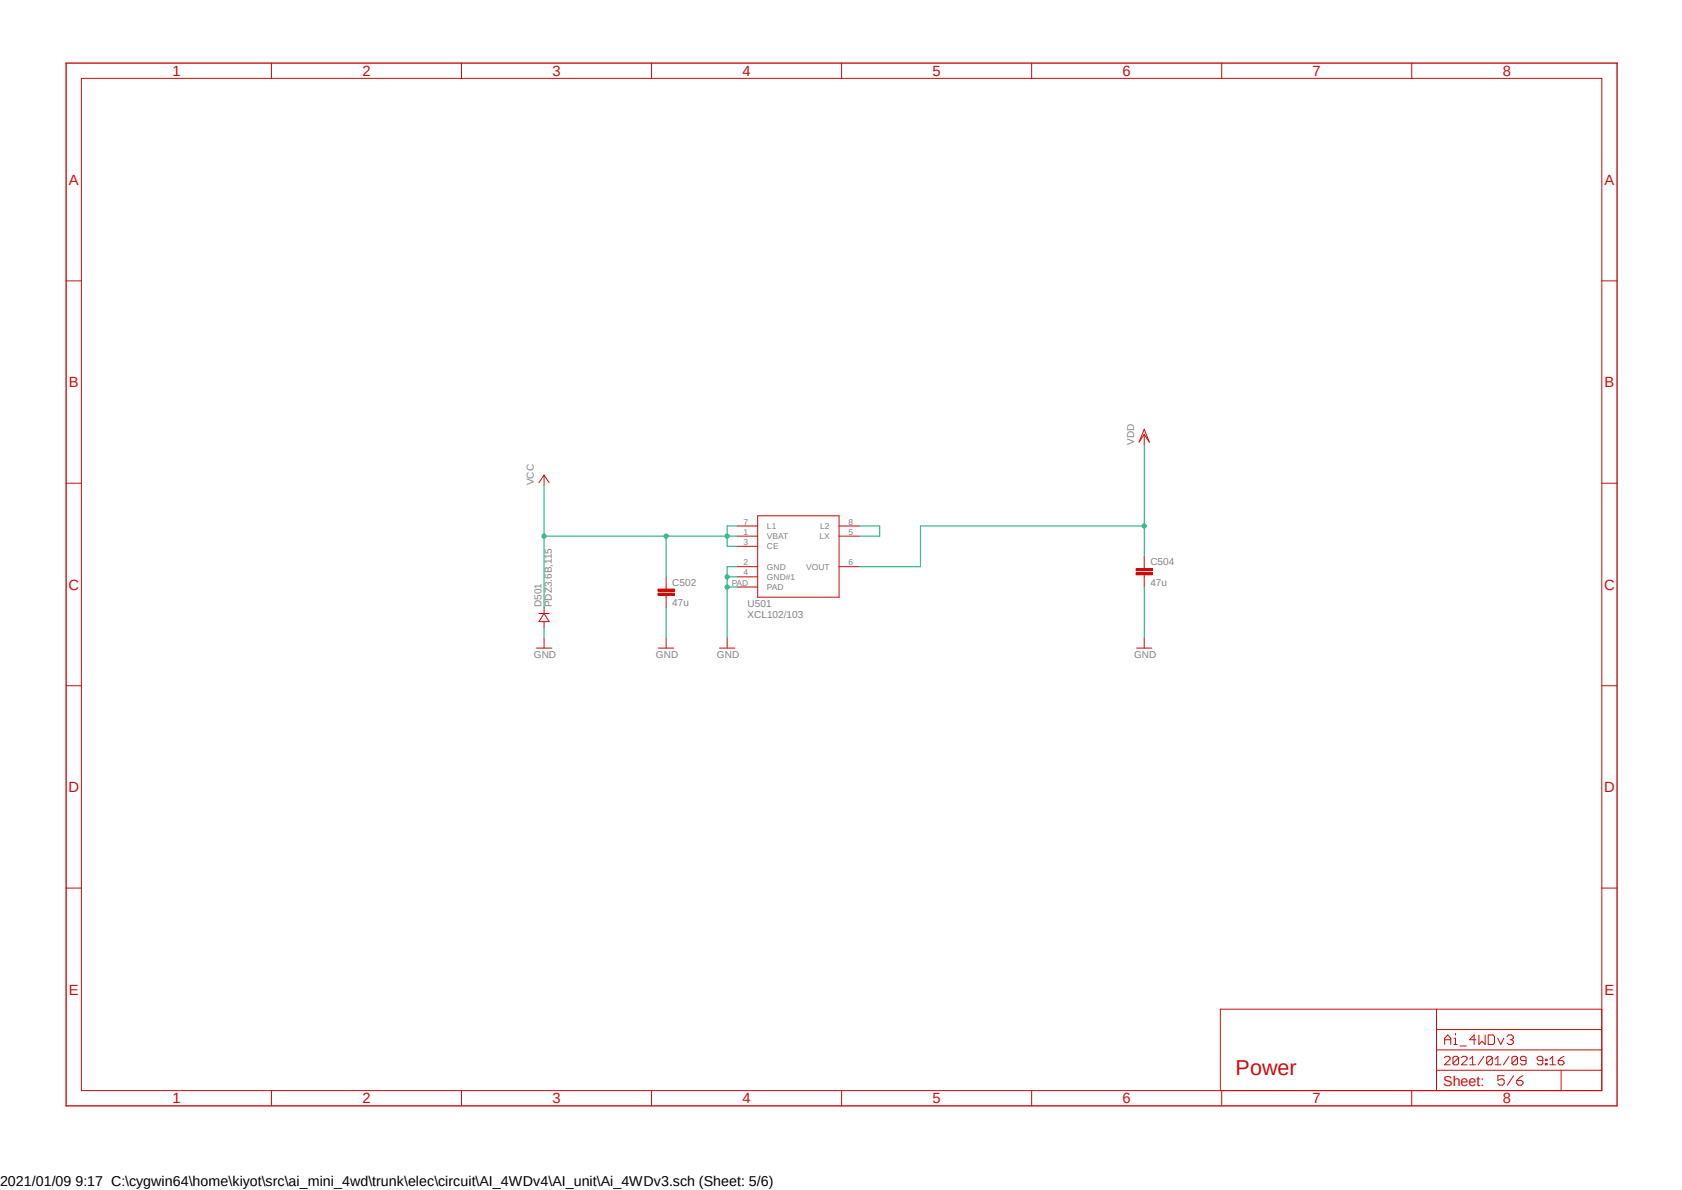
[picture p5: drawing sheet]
<svg xmlns="http://www.w3.org/2000/svg" width="420mm" height="297mm" viewBox="0 0 420 297" stroke-linecap="round" stroke-linejoin="round" font-family="sans-serif">
<path d="M16 15.4l388.2 261.2M404.2 15.4l-388.2 261.2" fill="none" stroke="#fff" stroke-width=".25"/>
<g fill="none" stroke="#c90d0c" stroke-width=".25">
<path d="M20.3 19.6h379.7v252.6h-379.7zM67.8 15.7v3.9M115.2 15.7v3.9M162.7 15.7v3.9M210.1 15.7v3.9M257.6 15.7v3.9M305.1 15.7v3.9M352.5 15.7v3.9M16.5 70.1h3.8M400 70.1h3.8M135.8 118.6v2.5M135.8 118.6l1.3 1.9"/>
<path d="M135.8 118.6l-1.2 1.9M285.7 107.1l1.3 3.2-1.3-1.9-1.3 1.9zM285.7 108.4v2.6M16.5 120.6h3.8M400 120.6h3.8M134.6 153.1h2.5M135.8 153.1l1.3 2.1h-2.5zM135.8 151.6v1.6M135.8 155.2v1.5M135.8 159.2v2.6M285.7 141.4v.5M285.7 143.5v.5"/>
<path d="M16.5 171.2h3.8M133.9 161.8h3.9M400 171.2h3.8M16.5 221.7h3.8M400 221.7h3.8M358.7 251.9v20.3M358.7 257h41.3M360.7 259.5h1.5M363.1 259.1h.3v1.6M363.4 257.9v.4M368.5 259.5h-1.6l1.2-1.2v2.4M369.3 258.3v2.4l.7-.8 .8 .8v-2.4"/>
<path d="M371.6 258.3h1.2l.4 .4v1.6l-.4 .4h-1.2zM374 259.1l.7 1.6 .8-1.6M376.3 258.7l.4-.4h.7l.5 .4v.4l-.5 .4M377.1 259.5h.3M377.4 259.5l.5 .4v.4l-.5 .4h-.7l-.4-.4M400 251.9h-95.3v20.3M67.8 272.2v3.8M115.2 272.2v3.8M162.7 272.2v3.8M210.1 272.2v3.8M257.6 272.2v3.8M305.1 272.2v3.8"/>
<path d="M352.5 272.2v3.8M358.7 267.1h41.3M358.7 262h41.3M360.7 264l.4-.3h.6l.4 .3v.4l-1.4 1.4h1.4M360.7 260.7v-1.6l.8-.8 .7 .8v1.6M363.1 260.7h.7M364.2 264v1.4l-.3 .4h-.8l-.3-.4M364.2 264l-.3-.3h-.8l-.3 .3v1.4M364.2 264l-1.4 1.4M364.6 261.1h1.5M364.9 264l.4-.3h.7l.3 .3v.4l-1.4 1.4h1.4M367 265.8h1.4"/>
<path d="M367 264.4l.7-.7v2.1M370.5 263.7l-1.4 2.1M372.6 264v1.4l-.3 .4h-.7l-.4-.4M372.6 264l-.3-.3h-.7l-.4 .3v1.4M372.6 264l-1.4 1.4M373.3 265.8h1.4M373.3 264.4l.7-.7v2.1M375.6 268.5h-1.6v1.2l.8-.4h.4l.4 .4v.7l-.4 .4h-.8l-.4-.4M376.8 263.7l-1.4 2.1M378 268.5l-1.6 2.3M378.7 269.7h1.2l.4 .3v.4l-.4 .4h-.8l-.4-.4zM378.9 264v1.4l-.3 .4h-.7l-.4-.4"/>
<path d="M378.9 264l-.3-.3h-.7l-.4 .3v1.4M378.9 264l-1.4 1.4M380.3 268.5l-.8 .4-.8 .8M381 264.7h-1l-.4-.3v-.4l.4-.3h.7l.3 .3v1.4l-.3 .4h-.7l-.4-.4M385.2 264.7h-1l-.4-.3v-.4l.4-.3h.7l.3 .3v1.4l-.3 .4h-.7l-.4-.4M386 265.4h.3v.4h-.3zM386 264.4h.3v.3h-.3zM387 265.8h1.4M387 264.4l.7-.7v2.1M389.1 264.7h1l.4 .3v.4l-.4 .4h-.6l-.4-.4zM389.8 267.1v5.1M390.5 263.7l-.7 .3-.7 .7"/>
</g>
<path d="M16.5 15.7h387.3v260.3h-387.3z" fill="none" stroke="#c90d0c" stroke-width=".34"/>
<path d="M283.7 143h4v.5h-4z" fill-rule="evenodd" fill="#c90d0c"/>
<path d="M283.7 143h4v.5h-4z" fill="none" stroke="#c90d0c" stroke-width=".25"/>
<path d="M283.7 141.9h4v.6h-4z" fill-rule="evenodd" fill="#c90d0c"/>
<g fill="none" stroke="#c90d0c" stroke-width=".25">
<path d="M184.1 131.3h5.1M184.1 133.8h5.1M184.1 136.4h5.1M189.2 128.7h20.3v20.4h-20.3zM209.5 131.3h5.1M209.5 133.8h5.1M285.7 138.9v2.5M166.3 146.5v.5M166.3 148.5v.6M184.1 141.4h5.1M184.1 146.5h5.1M184.1 144h5.1"/>
<path d="M209.5 141.4h5.1M283.7 141.9h4v.6h-4zM285.7 144v2.5M285.7 159.2v2.6M283.8 161.8h3.8"/>
</g>
<path d="M164.3 148h4.1v.5h-4.1z" fill-rule="evenodd" fill="#c90d0c"/>
<path d="M164.3 148h4.1v.5h-4.1z" fill="none" stroke="#c90d0c" stroke-width=".25"/>
<path d="M164.3 147h4.1v.5h-4.1z" fill-rule="evenodd" fill="#c90d0c"/>
<path d="M164.3 147h4.1v.5h-4.1zM166.3 144v2.5M166.3 149.1v2.5M166.3 159.2v2.6M181.6 159.2v2.6M164.4 161.8h3.8M179.7 161.8h3.8" fill="none" stroke="#c90d0c" stroke-width=".25"/>
<path d="M135.8 156.7v2.5M166.3 151.6v7.6M181.6 146.5h2.5M184.1 141.4h-2.5v17.8M285.7 146.5v12.7" fill="none" stroke="#0dab76" stroke-width=".25"/>
<circle cx="181.6" cy="146.5" r=".51" fill="#0dab76"/>
<g fill="none" stroke="#0dab76" stroke-width=".25">
<path d="M181.6 144h2.5"/>
<circle cx="181.6" cy="146.5" r=".51"/>
</g>
<circle cx="181.6" cy="144" r=".51" fill="#0dab76"/>
<g fill="none" stroke="#0dab76" stroke-width=".25">
<path d="M135.8 121.1v30.5M181.6 133.8h2.5"/>
<circle cx="181.6" cy="144" r=".51"/>
</g>
<circle cx="135.8" cy="133.8" r=".51" fill="#0dab76"/>
<g fill="none" stroke="#0dab76" stroke-width=".25">
<path d="M184.1 131.3h-2.5v2.5h-45.8"/>
<circle cx="135.8" cy="133.8" r=".51"/>
</g>
<circle cx="181.6" cy="133.8" r=".51" fill="#0dab76"/>
<g fill="none" stroke="#0dab76" stroke-width=".25">
<path d="M166.3 133.8v10.2M181.6 133.8v2.6h2.5"/>
<circle cx="181.6" cy="133.8" r=".51"/>
</g>
<circle cx="166.3" cy="133.8" r=".51" fill="#0dab76"/>
<g fill="none" stroke="#0dab76" stroke-width=".25">
<path d="M285.7 111v27.9M285.7 131.3h-55.9v10.1h-15.2"/>
<circle cx="166.3" cy="133.8" r=".51"/>
</g>
<circle cx="285.7" cy="131.3" r=".51" fill="#0dab76"/>
<g fill="none" stroke="#0dab76" stroke-width=".25">
<path d="M214.6 131.3h5.1v2.5h-5.1"/>
<circle cx="285.7" cy="131.3" r=".51"/>
</g>
<text font-size="5.4" fill="#c90d0c" x="308.5" y="268.4">Power</text>
<g font-size="3.7" fill="#c90d0c">
<text x="43.1" y="19">1</text>
<text x="90.5" y="19">2</text>
<text x="137.9" y="19">3</text>
<text x="185.4" y="19">4</text>
<text x="232.8" y="19">5</text>
<text x="280.3" y="19">6</text>
<text x="327.7" y="19">7</text>
<text x="375.2" y="19">8</text>
<text x="17.2" y="46.1">A</text>
<text x="400.6" y="46.1">A</text>
<text x="17.2" y="96.6">B</text>
<text x="400.6" y="96.6">B</text>
<text x="17.1" y="147.2">C</text>
<text x="400.6" y="147.2">C</text>
<text x="17.1" y="197.7">D</text>
<text x="400.6" y="197.7">D</text>
<text x="17.2" y="248.2">E</text>
<text x="400.6" y="248.2">E</text>
<text x="43.1" y="275.4">1</text>
<text x="90.5" y="275.4">2</text>
<text x="137.9" y="275.4">3</text>
<text x="185.4" y="275.4">4</text>
<text x="232.8" y="275.4">5</text>
<text x="280.3" y="275.4">6</text>
<text x="327.7" y="275.4">7</text>
<text x="375.2" y="275.4">8</text>
</g>
<text font-size="3.6" fill="#c90d0c" x="360.3" y="271.1">Sheet:</text>
<text font-size="3.6" x="0" y="296">2021/01/09 9:17 C:\cygwin64\home\kiyot\src\ai_mini_4wd\trunk\elec\circuit\AI_4WDv4\AI_unit\Ai_4WDv3.sch (Sheet: 5/6)</text>
<g font-size="2.5" fill="#808080">
<text x="283.2" y="111" transform="rotate(-90 283.2 111)">VDD</text>
<text x="133.3" y="121.1" transform="rotate(-90 133.3 121.1)">VCC</text>
<text x="287.2" y="141.1">C504</text>
<text x="167.9" y="146.1">C502</text>
<text x="287.2" y="146.1">47u</text>
<text x="135.2" y="151.6" transform="rotate(-90 135.2 151.6)">D501</text>
<text x="137.8" y="151.6" transform="rotate(-90 137.8 151.6)">PDZ3.6B,115</text>
<text x="167.9" y="151.2">47u</text>
<text x="186.7" y="154.1">XCL102/103</text>
<text x="186.7" y="151.6">U501</text>
<text x="133.3" y="164.3">GND</text>
<text x="163.8" y="164.3">GND</text>
<text x="179" y="164.3">GND</text>
<text x="283.2" y="164.3">GND</text>
</g>
<g font-size="2.1" fill="#808080">
<text x="185.7" y="130.9">7</text>
<text x="211.8" y="130.9">8</text>
<text x="185.7" y="133.5">1</text>
<text x="185.7" y="136">3</text>
<text x="191.5" y="132">L1</text>
<text x="191.5" y="134.6">VBAT</text>
<text x="191.5" y="137.1">CE</text>
<text x="204.6" y="134.6">LX</text>
<text x="204.8" y="132">L2</text>
<text x="211.8" y="133.5">5</text>
<text x="185.7" y="141.1">2</text>
<text x="185.7" y="143.6">4</text>
<text x="191.5" y="142.2">GND</text>
<text x="201.3" y="142.2">VOUT</text>
<text x="211.8" y="141.1">6</text>
<text x="182.7" y="146.2">PAD</text>
<text x="191.5" y="147.3">PAD</text>
<text x="191.5" y="144.7">GND#1</text>
</g>
</svg>
